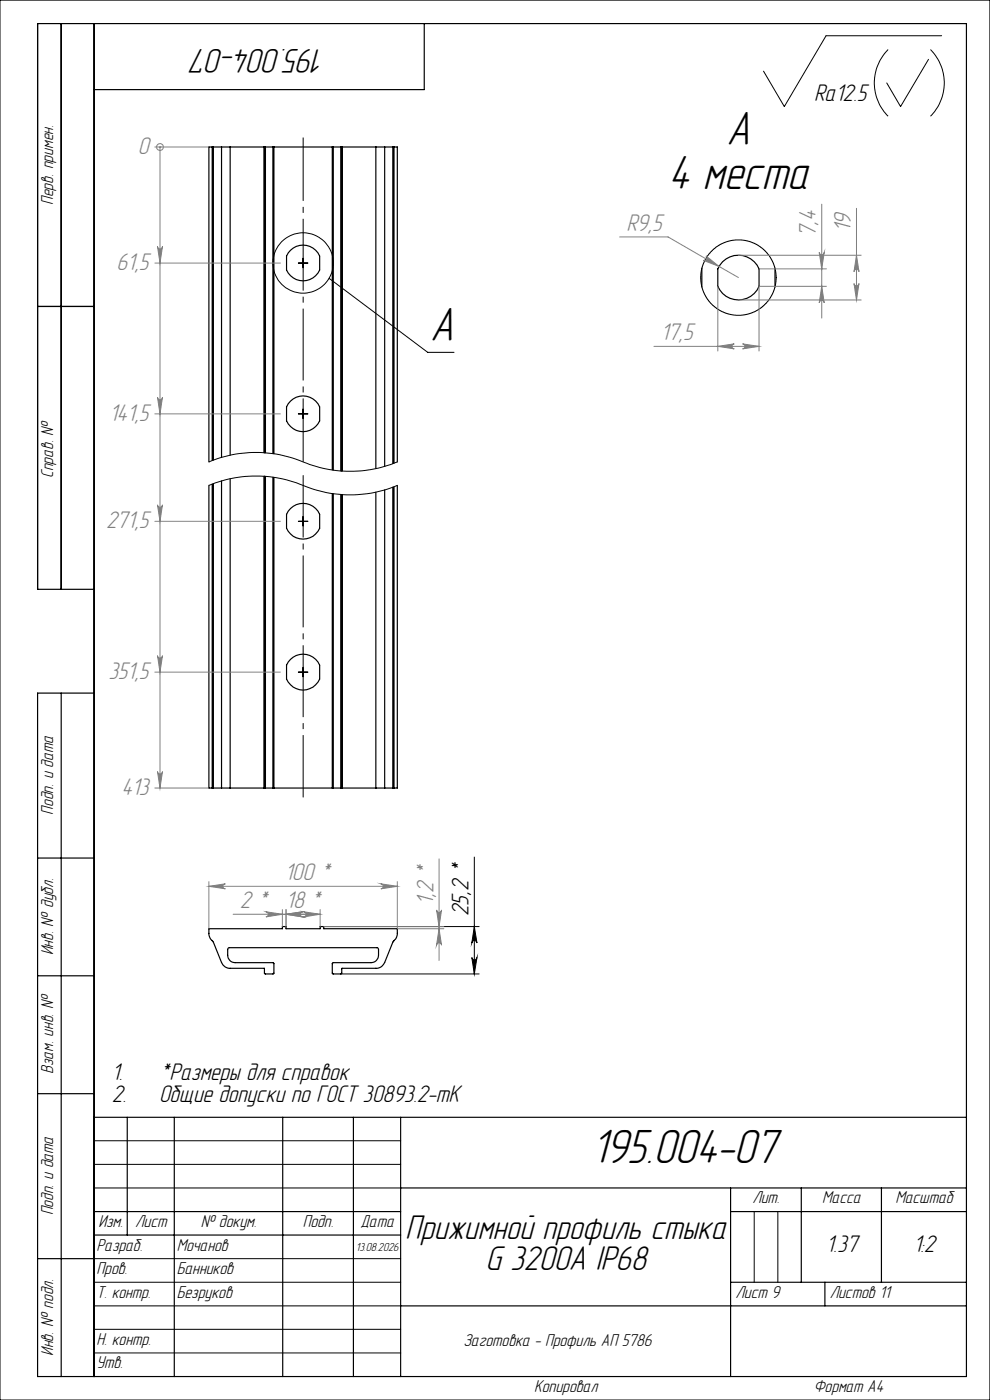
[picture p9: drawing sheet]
<svg xmlns="http://www.w3.org/2000/svg" width="210mm" height="297mm" viewBox="0 0 210 297" stroke-linecap="round" stroke-linejoin="round" font-family="sans-serif">
<g fill="none" stroke="#000" stroke-width=".25">
<path d="M13 5v120M20 5v287M90 5v14h-70M45 31.2h.3M45 31.2h-.7v66.8M45 31.2v66.5M45.3 31.2h1.7M45.3 31.2v66.4M47 31.2h1.8M47 31.2v65.8M48.8 31.2h7.2M48.8 31.2v65.4"/>
<path d="M56 31.2h.1M56 31.2v64.9M56.1 31.2h.2M56.1 31.2v64.9M56.3 31.2v64.9M56.3 31.2h1.6M57.9 31.2h.2M57.9 31.2v65M58.1 31.2h12.4M58.1 31.2v65.1M70.5 31.2h.2M70.5 31.2v68.5"/>
<path d="M70.7 31.2h1.6M70.7 31.2v68.5M72.3 31.2h.2M72.3 31.2v68.7M72.5 31.2h.1M72.5 31.2v68.7M72.6 31.2h7.1M72.6 31.2v68.7M79.7 31.2h1.9M79.7 31.2v68.2M81.6 31.2h1.7M81.6 31.2v67.8"/>
<path d="M83.3 31.2h.3M83.3 31.2v67.2M83.6 31.2h.7v66.8M83.6 31.2v67.1M148.9 56.9v4M164.4 56.9v4M8 65h12M44.3 103v64.2h.7M45 102.7v64.5M45.3 102.6v64.6M47 102v65.2M48.8 101.6v65.6"/>
<path d="M56 101v66.2M56.1 101v66.2M56.3 101.1v66.1M57.9 101.2v66M58.1 101.3v65.9M70.5 104.7v62.5M70.7 104.7v62.5M72.3 104.9v62.3M72.5 104.9v62.3M72.6 104.9v62.3M79.7 104.4v62.8M81.6 103.9v63.3"/>
<path d="M83.3 103.4v63.8M83.6 103.3v63.9M84.3 103v64.2h-.7M20 125h-12v-120h197v287h-197v-145h12M13 147v145M45 167.2h.3M45.3 167.2h1.7M47 167.2h1.8M48.8 167.2h7.2M56 167.2h.1M56.1 167.2h.2M56.3 167.2h1.6"/>
<path d="M57.9 167.2h.2M58.1 167.2h12.4M70.5 167.2h.2M70.7 167.2h1.6M72.3 167.2h.2M72.5 167.2h.1M72.6 167.2h7.1M79.7 167.2h1.9M81.6 167.2h1.7M83.3 167.2h.3M8 182h12M44.3 197h15.6v-.4h.8v.4h7.2v-.4h.8v.4h15.6v1a2.1 2.1 0 0 1-.9 1.7l-1.8 4.5a1.94 1.94 0 0 1-1.9 1.2h-7.2l-.1 1.2h-1.8l-.1-.1v-2.1l.2-.2h8a1.57 1.57 0 0 0 1.6-1.6v-1.2l-.3-.4h-31.5l-.2 .4a2.69 2.69 0 0 0 .5 2.4l.5 .3 .6 .1h8l.2 .2v2.1l-.1 .1h-1.8l-.1-1.2h-7.3a1.93 1.93 0 0 1-1.8-1.2l-2-4.6a2.01 2.01 0 0 1-.7-1.6z"/>
<path d="M8 207h12M8 232h12M20 237h185M27 237v25M37 237v55M60 237v55M75 237v55M85 237v55M20 257h65M85 252h120M155 252v40M155 257h50"/>
<path d="M170 252v20M187 252v20M8 267h12M20 262h65M85 277h120M155 272h50M175 272v5"/>
<circle cx="64.3" cy="55.8" r="3.8"/>
<circle cx="156.6" cy="58.9" r="4.7"/>
<circle cx="64.3" cy="87.8" r="3.8"/>
<circle cx="64.3" cy="110.6" r="3.8"/>
<circle cx="64.3" cy="142.6" r="3.8"/>
</g>
<g fill="none" stroke="#000" stroke-width=".21">
<path d="M0 0h210v297h-210zM188.4 10.5a10 10 0 0 0 0 14.2M197 12.6l-6 10-2.9-5M197.4 10.5a10 10 0 0 1 0 14.2M199.7 7.6h-24.5l-8.8 15-4.4-7.5M63.3 55.8h2M64.3 54.8v2M69.8 59.1l20.9 15.7h5.6M44.3 98a26.2 26.2 0 0 1 21.4 .5 26.2 26.2 0 0 0 18.6-.5M63.3 87.8h2M64.3 86.8v2M44.3 103a26.5 26.5 0 0 1 21.4 .5 25.7 25.7 0 0 0 18.6-.5"/>
<path d="M63.3 110.6h2M64.3 109.6v2M63.3 142.6h2M64.3 141.6v2M68.7 196.6h32.9M100.6 196.6l.6 3.5a.55 .55 0 0 0-.6-.6 .55 .55 0 0 0-.5 .6zM100.6 181.8v24.8M72.3 206.6h29.3M100.1 203.1a.55 .55 0 0 0 .5 .5 .55 .55 0 0 0 .6-.5l-.6 3.5zM20 242h65M20 247h65M20 252h65"/>
<path d="M160 257v15M165 257v15M20 267h65M20 272h65M20 277h65M20 282h65M20 287h65"/>
<circle cx="64.3" cy="55.8" r="6.4"/>
<circle cx="156.6" cy="58.9" r="8"/>
</g>
<g fill="none" stroke="#808080" stroke-width=".21">
<path d="M32.8 31.2h11.5M33.9 31.2h.1M33.9 31.2v136M32.8 55.8h26.7M33.4 52.3a.53 .53 0 0 0 .5 .5 .53 .53 0 0 0 .6-.5l-.6 3.5zM131.4 50.3h10.3l14.9 8.6M149.8 54.3l2.7 2.2-3.3-1.3a.55 .55 0 0 0 .7-.2 .55 .55 0 0 0-.1-.7zM156.6 54.1h26.1M161 57h14.3M173.8 53.5a.53 .53 0 0 0 .5 .6 .53 .53 0 0 0 .5-.6l-.5 3.5zM174.3 43.3v24.2M181.7 54.1l.5 3.5a.53 .53 0 0 0-.5-.5 .53 .53 0 0 0-.5 .5z"/>
<path d="M181.7 44.2v19.4M138.7 73.5h22.3M152.3 73.5l3.5-.5a.53 .53 0 0 0-.6 .5 .53 .53 0 0 0 .6 .5zM152.3 60.7v13.8M156.6 63.6h26.1M157.5 73l3.5 .5-3.5 .5a.53 .53 0 0 0 .5-.5 .53 .53 0 0 0-.5-.5zM174.3 60.7l.5 3.5a.53 .53 0 0 0-.5-.5 .53 .53 0 0 0-.5 .5zM175.3 60.7h-14.3v13.8M181.2 60.1a.53 .53 0 0 0 .5 .5 .53 .53 0 0 0 .5-.5l-.5 3.5zM32.8 87.8h26.7M33.4 84.3a.53 .53 0 0 0 .5 .5 .53 .53 0 0 0 .6-.5l-.6 3.5zM32.8 110.6h26.7"/>
<path d="M33.4 107.1a.53 .53 0 0 0 .5 .5 .53 .53 0 0 0 .6-.5l-.6 3.5zM33.4 139.1a.53 .53 0 0 0 .5 .5 .53 .53 0 0 0 .6-.5l-.6 3.5zM32.8 142.6h26.7M32.8 167.2h11.5M33.4 163.7a.53 .53 0 0 0 .5 .5 .53 .53 0 0 0 .6-.5l-.6 3.5zM44.3 188l3.5-.5a.53 .53 0 0 0-.5 .5 .53 .53 0 0 0 .5 .6zM44.3 187v10M44.3 188h40M49.5 194h18.4M56.4 193.4l3.5 .6-3.5 .5a.55 .55 0 0 0 .5-.5 .55 .55 0 0 0-.5-.6zM59.9 193v3.5M60.7 194l3.5-.6a.55 .55 0 0 0-.5 .6 .55 .55 0 0 0 .5 .5z"/>
<path d="M60.7 193v3.5M64.4 193.4l3.5 .6-3.5 .5a.55 .55 0 0 0 .5-.5 .55 .55 0 0 0-.5-.6zM67.9 193v3.5M68.7 196.6h25.5M80.8 187.5l3.5 .5-3.5 .6a.53 .53 0 0 0 .5-.6 .53 .53 0 0 0-.5-.5zM84.3 187v10M84.3 197h9.9M92.6 193a.53 .53 0 0 0 .5 .6 .53 .53 0 0 0 .6-.6l-.6 3.6zM93.1 197l.6 3.5a.53 .53 0 0 0-.6-.5 .53 .53 0 0 0-.5 .5zM93.1 182.2v21.6"/>
<circle cx="33.9" cy="31.2" r=".72"/>
</g>
<path d="M64.3 169.2v-68.4" fill="none" stroke="#000" stroke-width=".21" stroke-dasharray="15.2 1.3 1.3 1.3" stroke-dashoffset="2" stroke-linecap="butt"/>
<path d="M64.3 98v-68.8" fill="none" stroke="#000" stroke-width=".21" stroke-dasharray="15.2 1.3 1.3 1.3" stroke-dashoffset="1.8" stroke-linecap="butt"/>
<path d="M100.1 203.1a.55 .55 0 0 0 .5 .5 .55 .55 0 0 0 .6-.5l-.6 3.5zM100.6 196.6l.6 3.5a.55 .55 0 0 0-.6-.6 .55 .55 0 0 0-.5 .6z" fill="#000"/>
<g fill="#808080">
<path d="M60.7 194l3.5-.6a.55 .55 0 0 0-.5 .6 .55 .55 0 0 0 .5 .5zM56.4 193.4l3.5 .6-3.5 .5a.55 .55 0 0 0 .5-.5 .55 .55 0 0 0-.5-.6z"/>
<path d="M33.4 52.3a.53 .53 0 0 0 .5 .5 .53 .53 0 0 0 .6-.5l-.6 3.5zM33.4 84.3a.53 .53 0 0 0 .5 .5 .53 .53 0 0 0 .6-.5l-.6 3.5zM33.4 107.1a.53 .53 0 0 0 .5 .5 .53 .53 0 0 0 .6-.5l-.6 3.5zM33.4 139.1a.53 .53 0 0 0 .5 .5 .53 .53 0 0 0 .6-.5l-.6 3.5zM33.4 163.7a.53 .53 0 0 0 .5 .5 .53 .53 0 0 0 .6-.5l-.6 3.5zM44.3 188l3.5-.5a.53 .53 0 0 0-.5 .5 .53 .53 0 0 0 .5 .6zM80.8 187.5l3.5 .5-3.5 .6a.53 .53 0 0 0 .5-.6 .53 .53 0 0 0-.5-.5zM60.7 194l3.5-.6a.55 .55 0 0 0-.5 .6 .55 .55 0 0 0 .5 .5zM64.4 193.4l3.5 .6-3.5 .5a.55 .55 0 0 0 .5-.5 .55 .55 0 0 0-.5-.6zM149.8 54.3a.55 .55 0 0 1 .1 .7 .55 .55 0 0 1-.7 .2l3.3 1.3z"/>
<path d="M152.3 73.5l3.5-.5a.53 .53 0 0 0-.6 .5 .53 .53 0 0 0 .6 .5zM157.5 73l3.5 .5-3.5 .5a.53 .53 0 0 0 .5-.5 .53 .53 0 0 0-.5-.5z"/>
<path d="M93.1 197l.6 3.5a.53 .53 0 0 0-.6-.5 .53 .53 0 0 0-.5 .5zM92.6 193a.53 .53 0 0 0 .5 .6 .53 .53 0 0 0 .6-.6l-.6 3.6z"/>
<path d="M174.3 60.7l.5 3.5a.53 .53 0 0 0-.5-.5 .53 .53 0 0 0-.5 .5zM173.8 53.5a.53 .53 0 0 0 .5 .6 .53 .53 0 0 0 .5-.6l-.5 3.5z"/>
<path d="M181.7 54.1l.5 3.5a.53 .53 0 0 0-.5-.5 .53 .53 0 0 0-.5 .5zM181.2 60.1a.53 .53 0 0 0 .5 .5 .53 .53 0 0 0 .5-.5l-.5 3.5z"/>
</g>
<g font-size="10.5">
<text x="154.1" y="30.8">А</text>
<text x="141.8" y="40.1">4 места</text>
<text x="91.3" y="72.4">А</text>
<text x="125.5" y="246.7">195.004-07</text>
</g>
<g font-size="7.5">
<text x="69" y="10.5" transform="rotate(-180 69 10.5)">195.004-07</text>
<text x="86" y="262.8">Прижимной профиль стыка</text>
<text x="103" y="269.4">G 3200А IP68</text>
</g>
<g font-size="5.3">
<text x="172.7" y="21.3">Ra12.5</text>
<text x="99.4" y="194.3" transform="rotate(-90 99.4 194.3)">25,2 *</text>
<text x="23.7" y="233.7">2.</text>
<text x="23.7" y="229.1">1.</text>
<text x="33.7" y="233.7">Общие допуски по ГОСТ 30893.2-mK</text>
<text x="33.7" y="229.1">*Размеры для справок</text>
<text x="175.2" y="265.6">1.37</text>
<text x="193.7" y="265.6">1:2</text>
</g>
<g font-size="5.3" fill="#808080">
<text x="29.2" y="32.6">0</text>
<text x="132.9" y="49">R9,5</text>
<text x="173.1" y="50.2" transform="rotate(-90 173.1 50.2)">7,4</text>
<text x="180.5" y="49.3" transform="rotate(-90 180.5 49.3)">19</text>
<text x="24.7" y="57.2">61,5</text>
<text x="140.2" y="72.2">17,5</text>
<text x="23.3" y="89.2">141,5</text>
<text x="22.5" y="112">271,5</text>
<text x="23" y="144">351,5</text>
<text x="25.7" y="168.6">413</text>
<text x="60.4" y="186.8">100 *</text>
<text x="91.9" y="192" transform="rotate(-90 91.9 192)">1,2 *</text>
<text x="50.9" y="192.7">2 *</text>
<text x="60.7" y="192.7">18 *</text>
</g>
<g font-size="3.8">
<text x="11.2" y="43.5" transform="rotate(-90 11.2 43.5)">Перв. примен.</text>
<text x="11.3" y="101.4" transform="rotate(-90 11.3 101.4)">Справ. №</text>
<text x="11.2" y="172.8" transform="rotate(-90 11.2 172.8)">Подп. и дата</text>
<text x="11.3" y="202.7" transform="rotate(-90 11.3 202.7)">Инв. № дубл.</text>
<text x="11.2" y="227.8" transform="rotate(-90 11.2 227.8)">Взам. инв. №</text>
<text x="11.2" y="257.8" transform="rotate(-90 11.2 257.8)">Подп. и дата</text>
<text x="159.6" y="255.2">Лит.</text>
<text x="174.4" y="255.2">Масса</text>
<text x="189.9" y="255.2">Масштаб</text>
<text x="20.9" y="260.3">Изм.</text>
<text x="28.7" y="260.3">Лист</text>
<text x="42.6" y="260.3">№ докум.</text>
<text x="64.2" y="260.3">Подп.</text>
<text x="76.5" y="260.3">Дата</text>
<text x="20.5" y="265.3">Разраб.</text>
<text x="37.5" y="265.4">Мочанов</text>
<text x="20.5" y="275.3">Т. контр.</text>
<text x="20.5" y="270.2">Пров.</text>
<text x="37.5" y="270.4">Банников</text>
<text x="37.5" y="275.4">Безруков</text>
<text x="156" y="275.3">Лист 9</text>
<text x="176" y="275.3">Листов 11</text>
<text x="11.3" y="287.7" transform="rotate(-90 11.3 287.7)">Инв. № подл.</text>
<text x="20.5" y="285.2">Н. контр.</text>
<text x="98.3" y="285.5">Заготовка - Профиль АП 5786</text>
<text x="20.5" y="290.2">Утв.</text>
<text x="113.3" y="295.3">Копировал</text>
<text x="172.6" y="295.3">Формат А4</text>
</g>
<text font-size="2.6" x="75.5" y="265.4">13.08.2026</text>
</svg>
